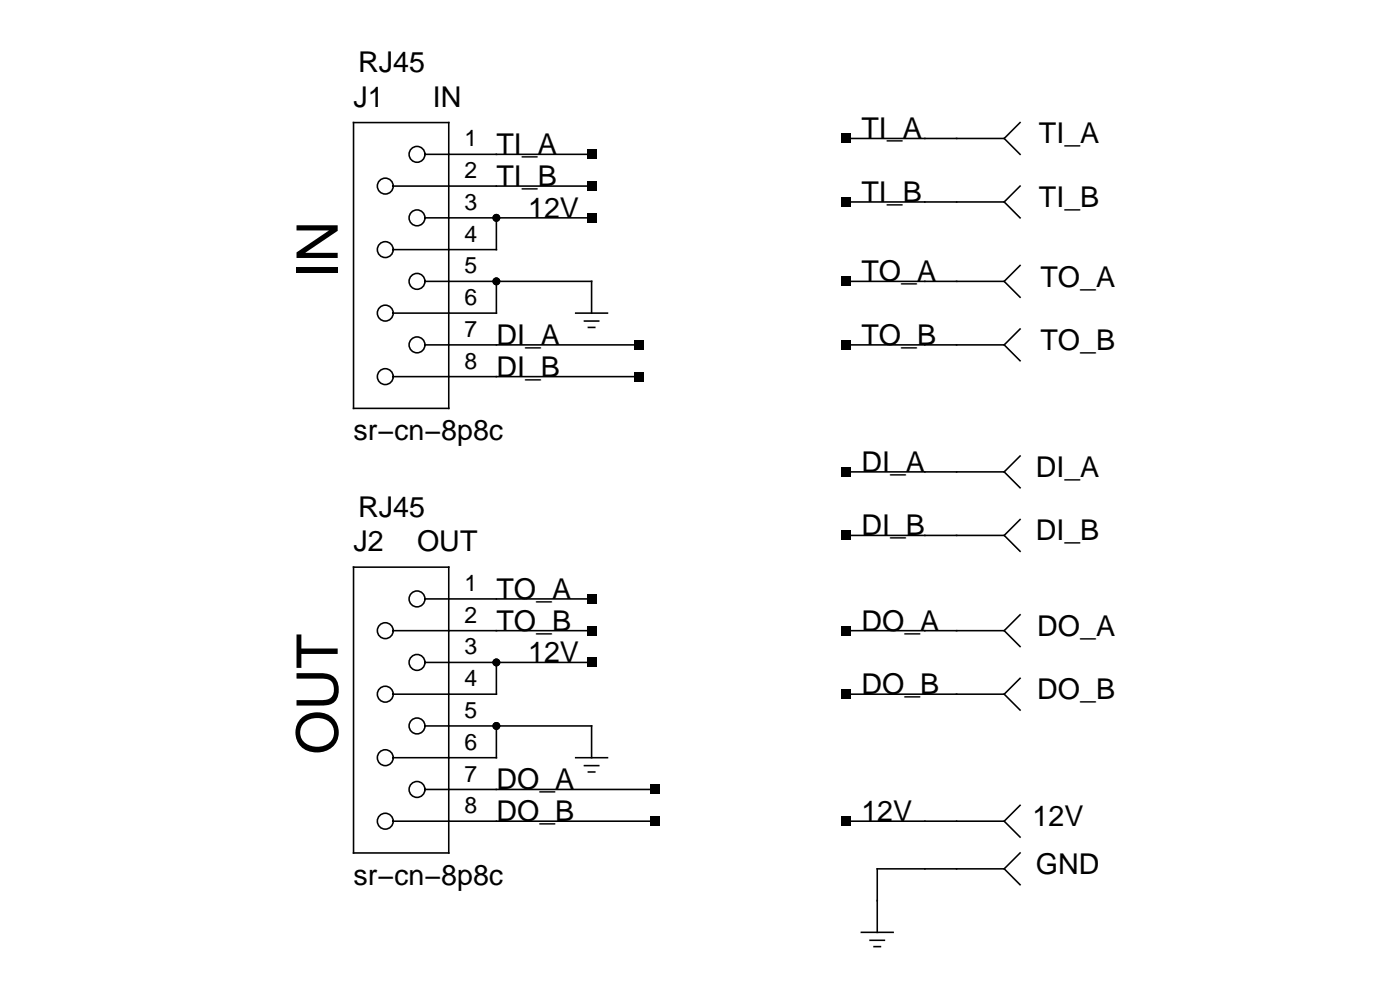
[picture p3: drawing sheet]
<svg xmlns="http://www.w3.org/2000/svg" width="297mm" height="210mm" viewBox="0 0 297 210" stroke-linecap="round" stroke-linejoin="round" font-family="sans-serif">
<g fill="none" stroke="#000" stroke-width=".34">
<path d="M74.9 26h20.2v60.5h-20.2zM83.3 39.4h42.1M90.1 32.7h35.3M179.2 29.3h33.6M212.8 29.3l3.4 3.4M216.2 26l-3.4 3.3M216.2 39.4l-3.4 3.4M90.1 46.1h35.3M90.1 59.6h35.3v6.7M105.2 46.1v6.8h-21.9M105.2 59.6v6.7h-21.9M179.2 59.6h33.6"/>
<path d="M179.2 42.8h33.6M212.8 42.8l3.4 3.3M212.8 59.6l3.4 3.4M216.2 56.2l-3.4 3.4M83.3 79.8h52.2M90.1 73h45.4M122 66.3h6.7M123.9 68h3M124.7 69.3h1.3M179.2 73h33.6M212.8 73l3.4 3.4M216.2 69.7l-3.4 3.3"/>
<path d="M179.2 100h33.6M212.8 100l3.4 3.3M216.2 96.6l-3.4 3.4M179.2 113.4h33.6M212.8 113.4l3.4 3.4M216.2 110l-3.4 3.4M74.9 120.1h20.2v60.6h-20.2zM83.3 133.6h42.1M90.1 126.9h35.3M179.2 133.6h33.6M212.8 133.6l3.4 3.3M216.2 130.2l-3.4 3.4"/>
<path d="M90.1 140.3h35.3M90.1 153.8h35.3v6.7M105.2 140.3v6.7h-21.9M105.2 153.8v6.7h-21.9M179.2 147h33.6M212.8 147l3.4 3.4M216.2 143.7l-3.4 3.3M83.3 173.9h55.5M90.1 167.2h48.7M122 160.5h6.7M123.9 162.2h3M124.7 163.5h1.3"/>
<path d="M179.2 173.9h33.6M212.8 173.9l3.4 3.4M216.2 170.6l-3.4 3.3M182.5 197.5h6.8M184.4 199.2h3M212.8 184h-26.9v13.5M212.8 184l3.4 3.4M216.2 180.7l-3.4 3.3M185.2 200.5h1.4"/>
<circle cx="81.6" cy="39.4" r="1.68"/>
<circle cx="88.4" cy="32.7" r="1.68"/>
<circle cx="81.6" cy="52.9" r="1.68"/>
<circle cx="88.4" cy="46.1" r="1.68"/>
<circle cx="88.4" cy="59.6" r="1.68"/>
<circle cx="81.6" cy="66.3" r="1.68"/>
<circle cx="81.6" cy="79.8" r="1.68"/>
<circle cx="88.4" cy="73" r="1.68"/>
<circle cx="81.6" cy="133.6" r="1.68"/>
<circle cx="88.4" cy="126.9" r="1.68"/>
<circle cx="81.6" cy="147" r="1.68"/>
<circle cx="88.4" cy="153.8" r="1.68"/>
<circle cx="88.4" cy="140.3" r="1.68"/>
<circle cx="81.6" cy="173.9" r="1.68"/>
<circle cx="81.6" cy="160.5" r="1.68"/>
<circle cx="88.4" cy="167.2" r="1.68"/>
</g>
<g fill="#000">
<path d="M124.4 31.7h2v2h-2zM124.4 38.4h2v2h-2zM178.2 28.3h2v2h-2zM124.4 45.1h2v2.1h-2zM178.2 41.8h2v2h-2zM178.2 58.6h2v2h-2zM134.4 72h2.1v2.1h-2.1zM134.4 78.8h2.1v2h-2.1zM178.2 72h2v2.1h-2zM178.2 98.9h2v2.1h-2zM178.2 112.4h2v2h-2zM124.4 139.3h2v2h-2z"/>
<path d="M124.4 125.8h2v2.1h-2zM124.4 132.6h2v2h-2zM178.2 132.6h2v2h-2zM178.2 146h2v2h-2zM137.8 166.2h2v2h-2zM137.8 172.9h2v2h-2zM178.2 172.9h2v2h-2z"/>
<circle cx="105.2" cy="59.6" r=".84"/>
<circle cx="105.2" cy="46.1" r=".84"/>
<circle cx="105.2" cy="153.8" r=".84"/>
<circle cx="105.2" cy="140.3" r=".84"/>
</g>
<g font-size="12.1">
<text x="71.6" y="58.9" transform="rotate(-90 71.6 58.9)">IN</text>
<text x="71.6" y="159.9" transform="rotate(-90 71.6 159.9)">OUT</text>
</g>
<g font-size="6.1">
<text x="75.9" y="15.3">RJ45</text>
<text x="74.9" y="22.6">J1</text>
<text x="91.7" y="22.6">IN</text>
<text x="182.5" y="29.3">TI_A</text>
<text x="105.2" y="32.7">TI_A</text>
<text x="220.2" y="30.4">TI_A</text>
<text x="105.2" y="39.4">TI_B</text>
<text x="111.9" y="46.1">12V</text>
<text x="182.5" y="42.8">TI_B</text>
<text x="220.2" y="43.9">TI_B</text>
<text x="182.5" y="59.6">TO_A</text>
<text x="220.5" y="60.7">TO_A</text>
<text x="105.2" y="73">DI_A</text>
<text x="182.5" y="73">TO_B</text>
<text x="220.5" y="74.2">TO_B</text>
<text x="105.2" y="79.8">DI_B</text>
<text x="74.9" y="93.2">sr−cn−8p8c</text>
<text x="182.5" y="100">DI_A</text>
<text x="219.5" y="101">DI_A</text>
<text x="75.9" y="109.4">RJ45</text>
<text x="182.5" y="113.4">DI_B</text>
<text x="74.9" y="116.8">J2</text>
<text x="88.4" y="116.8">OUT</text>
<text x="219.5" y="114.5">DI_B</text>
<text x="105.2" y="126.9">TO_A</text>
<text x="105.2" y="133.6">TO_B</text>
<text x="182.5" y="133.6">DO_A</text>
<text x="219.8" y="134.7">DO_A</text>
<text x="111.9" y="140.3">12V</text>
<text x="182.5" y="147">DO_B</text>
<text x="219.8" y="148.2">DO_B</text>
<text x="105.2" y="167.2">DO_A</text>
<text x="105.2" y="173.9">DO_B</text>
<text x="182.5" y="173.9">12V</text>
<text x="218.8" y="175">12V</text>
<text x="219.5" y="185.2">GND</text>
<text x="74.9" y="187.4">sr−cn−8p8c</text>
</g>
<g font-size="4.9">
<text x="98.5" y="31">1</text>
<text x="98.5" y="37.7">2</text>
<text x="98.5" y="44.5">3</text>
<text x="98.5" y="51.2">4</text>
<text x="98.5" y="57.9">5</text>
<text x="98.5" y="64.6">6</text>
<text x="98.5" y="71.4">7</text>
<text x="98.5" y="78.1">8</text>
<text x="98.5" y="125.2">1</text>
<text x="98.5" y="131.9">2</text>
<text x="98.5" y="138.6">3</text>
<text x="98.5" y="145.4">4</text>
<text x="98.5" y="152.1">5</text>
<text x="98.5" y="158.8">6</text>
<text x="98.5" y="165.5">7</text>
<text x="98.5" y="172.3">8</text>
</g>
</svg>
